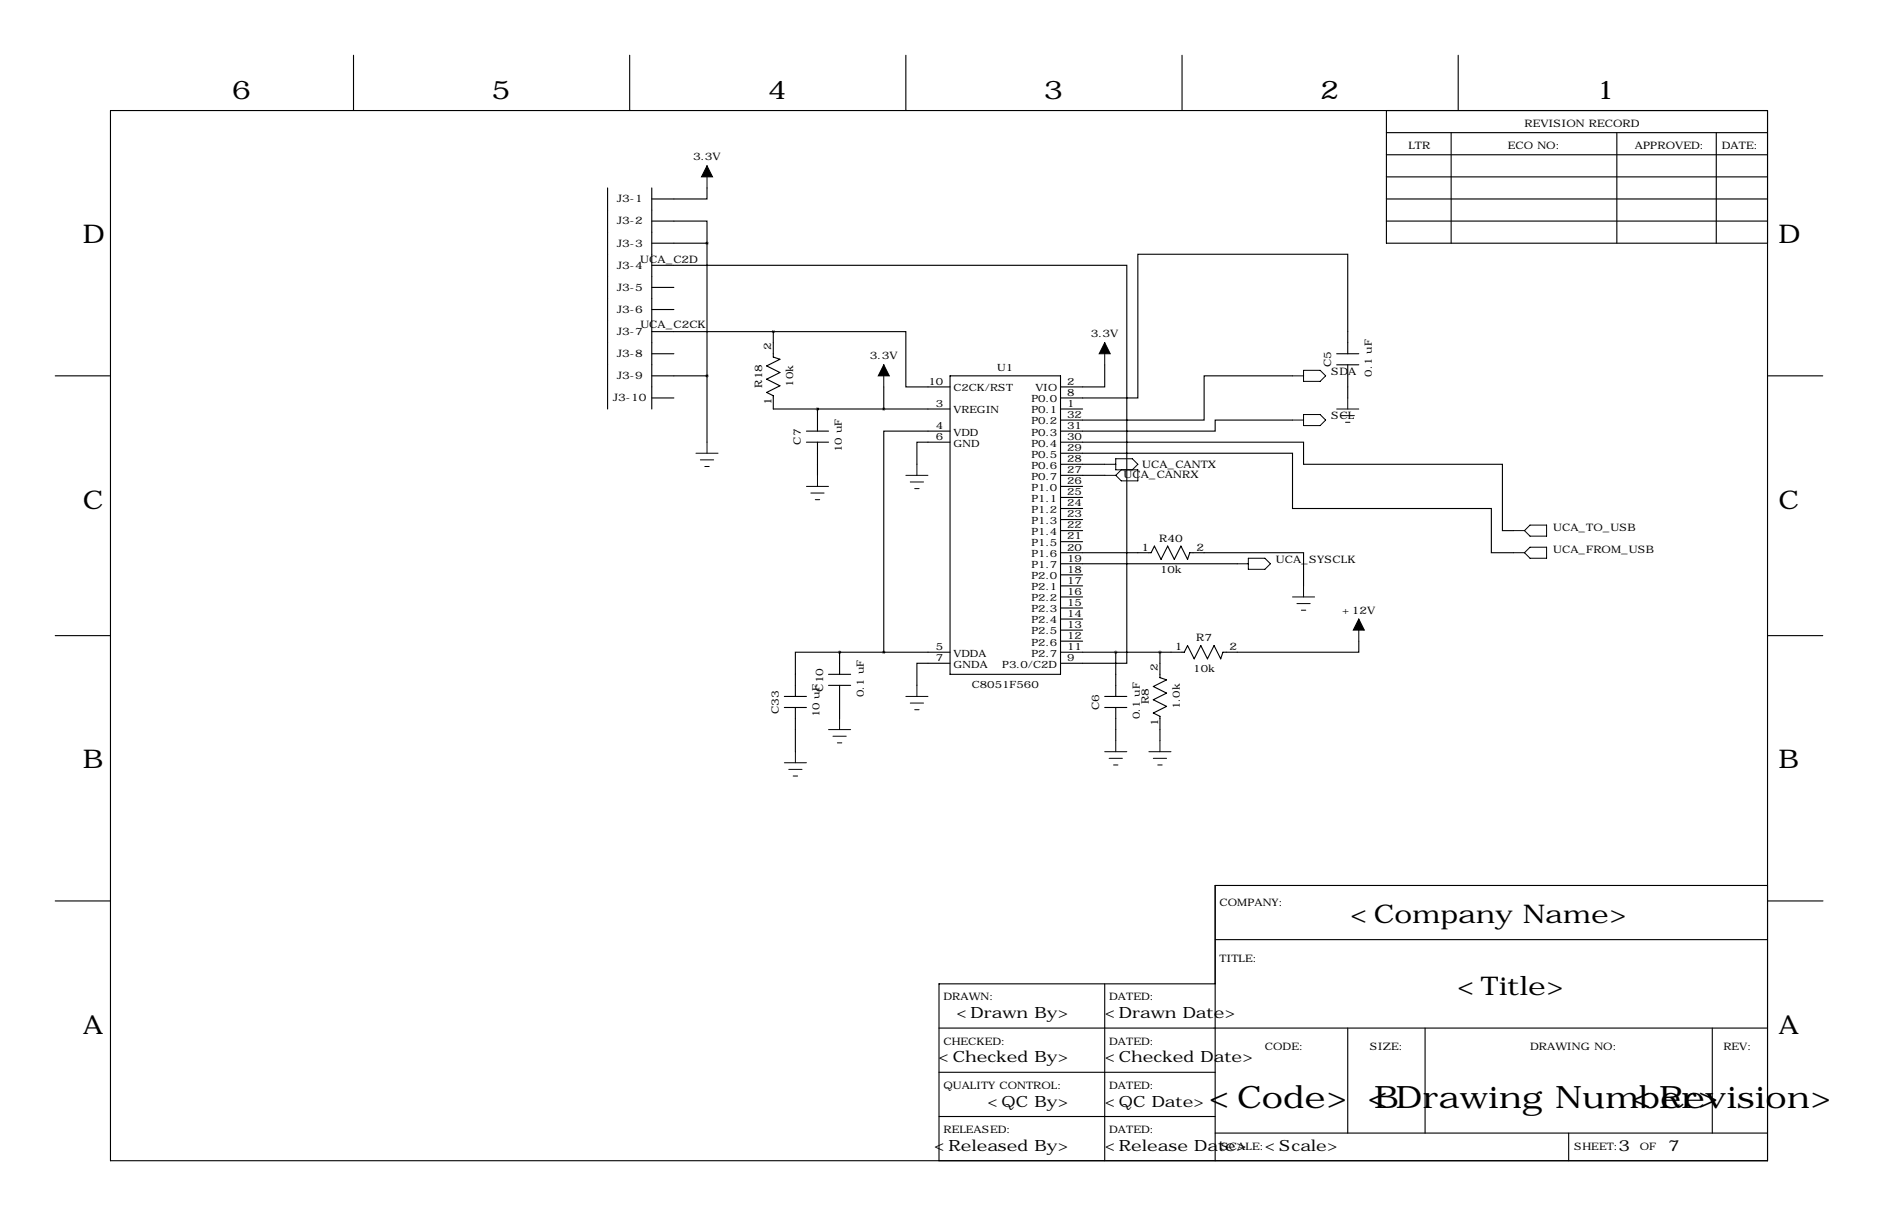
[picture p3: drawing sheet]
<svg xmlns="http://www.w3.org/2000/svg" width="432mm" height="279mm" viewBox="0 0 432 279" stroke-linecap="round" stroke-linejoin="round" font-family="sans-serif">
<g fill="none" stroke="#000" stroke-width=".25">
<path d="M81.3 12.7v12.7M144.8 12.7v12.7M208.3 12.7v12.7M271.8 12.7v12.7M335.3 12.7v12.7M25.4 25.4h381v241.3h-381zM318.8 30.5h87.6M318.8 35.6h87.6M318.8 25.4v30.5h87.6M333.7 30.5v25.4M371.8 30.5v25.4M394.6 30.5v25.4"/>
<path d="M139.7 43.2v50.8M149.9 50.8h12.7v5.1M149.9 55.9h12.7M149.9 43.2v50.8M162.6 43.2v2.5h-12.7M162.6 55.9v45.7M318.8 45.7h87.6M318.8 50.8h87.6M318.8 40.6h87.6M149.9 61h109.2v91.4h-15.3M149.9 66h5M149.9 71.1h5"/>
<path d="M149.9 76.2h27.9M177.8 76.2h30.5v12.7h10.1M177.8 76.2v5.8l1.5 .5-3 1.6 3 1.5-3 1.5 3 1.5-3 1.6 1.5 .7v3.1h40.6M12.7 86.4h12.7M149.9 86.4h12.7M149.9 91.4h5M149.9 81.3h5M185.4 99.1h5.1M188 94h.1M188 94v5.1M203.2 88.9v5.1M218.4 99.1h-15.2v50.8"/>
<path d="M218.4 86.4h25.4v68.5h-25.4zM243.8 94h5.1M254 83.8v5.1h-10.2M297.2 96.5h-17.8v2.6h-35.6M297.2 86.4h-20.3v10.1h-33.1M307.3 83.8h5.1M307.3 81.3h5.1M309.9 81.3v-22.9h-48.3v33h-17.8M309.9 83.8v7.6M406.4 86.4h12.7M185.4 101.6h5.1M188 101.6v7.6"/>
<path d="M218.4 101.6h-7.6v5.1M243.8 101.6h55.9v5.1h45.7v15.2h2.6M243.8 104.1h53.4v12.7h45.7v10.2h5.1M243.8 106.7h10.2M243.8 109.2h10.2M243.8 111.8h5.1M243.8 114.3h5.1M243.8 116.8h5.1M243.8 119.4h5.1M243.8 127h20.9l.7-1.5 1.6 3 1.5-3 1.5 3 1.5-3 1.5 3 .6-1.5h26.1v7.6M243.8 121.9h5.1M243.8 124.5h5.1"/>
<path d="M243.8 129.5h40.7M243.8 132.1h5.1M243.8 134.6h5.1M243.8 137.2h5.1M243.8 139.7h5.1M12.7 146h12.7M190.5 154.9h5.1M190.5 157.5h5.1M193 149.9h.1M193 149.9h-10.1v10.1M193 149.9h25.4M193 149.9v5"/>
<path d="M193 157.5v7.6M218.4 152.4h-7.6v5.1M243.8 142.2h5.1M243.8 144.8h5.1M243.8 147.3h5.1M256.5 149.9v10.1M266.7 149.9v5.8l1.5 .5-3 1.5 3 1.6-3 1.5 3 1.5-3 1.5 1.5 .8v5.6M312.4 147.3v2.6h-31.2l-.5 1.5-1.6-3.1-1.5 3.1-1.5-3.1-1.5 3.1-1.6-3.1-.7 1.6h-28.5M406.4 146h12.7M180.3 162.6h5.1M180.3 160h5.1M182.9 162.6v10.1"/>
<path d="M254 162.6h5.1M254 160h5.1M256.5 162.6v7.6M12.7 207h12.7M279.4 215.9h127M406.4 203.5h-127v63.2M406.5 207h12.7M215.9 236.2h190.5M254 226.1v40.6M279.4 226.1h-63.5v40.6M309.9 236.2v24.1M327.7 236.2v24.1"/>
<path d="M393.7 236.2v24.1M215.9 246.4h63.5M215.9 256.5h63.5M279.4 260.3h127M360.7 260.3v6.4"/>
</g>
<g fill="none" stroke="#000" stroke-width=".23">
<path d="M162.6 38.1v5.1M254 78.7v5.1M203.2 83.8v5.1M297.2 96.5h2.5M297.2 86.4h2.5M299.7 85.1h3.8l1.3 1.3-1.3 1.2h-3.8zM299.7 95.2h3.8l1.3 1.3-1.3 1.3h-3.8zM307.3 94h5.1M308.4 95.5h3M309.4 97h1M309.9 91.4v2.6M160 104.1h5.1"/>
<path d="M161 105.7h3.1M162.1 107.2h1M162.6 101.6v2.5M185.4 111.8h5.1M186.4 113.3h3.1M187.5 114.8h1M188 109.2v2.6M208.3 109.2h5.1M209.3 110.7h3M210.3 112.3h1M210.8 106.7v2.5M254 109.2h2.5"/>
<path d="M254 106.7h2.5M257.8 107.9l-1.3 1.3M260.3 107.9l1.3-1.2-1.3-1.3h-3.8v2.5h5.1v2.6h-3.8l-1.3-1.3M284.5 129.5h2.5M287 128.3h3.8l1.3 1.2-1.3 1.3h-3.8zM297.2 137.2h5.1M298.2 138.7h3M299.7 134.6v2.6M348 127h2.5M348 121.9h2.5M350.5 127l1.3-1.3h3.8v2.6h-3.8zM350.5 121.9l1.3-1.2h3.8v2.5h-3.8z"/>
<path d="M210.8 157.5v2.5M299.2 140.2h1M312.4 142.2v5.1M180.3 175.3h5.1M181.4 176.8h3M182.4 178.3h1M182.9 172.7v2.6M190.5 167.6h5.1M191.5 169.2h3.1M192.5 170.7h1M193 165.1v2.5M208.3 160h5.1"/>
<path d="M209.3 161.5h3M210.3 163.1h1M254 172.7h5.1M255 174.2h3.1M256 175.8h1M256.5 170.2v2.5M264.2 172.7h5M265.2 174.2h3M266.2 175.8h1M266.7 170.2v2.5"/>
</g>
<path d="M162.6 38.1l1.2 2.5h-2.5zM254 78.7l1.3 2.6h-2.6zM203.2 83.8l1.3 2.6h-2.6zM312.4 142.2l1.3 2.6h-2.6z" fill="#000" stroke="#000" stroke-width=".23"/>
<path d="M256.5 149.9a.05 .05 0 0 0 .1 0 .05 .05 0 0 0-.1 0zM162.5 55.9a.05 .05 0 0 0 .1 0 .05 .05 0 0 0-.1 0zM162.5 86.4a.05 .05 0 0 0 .1 0 .05 .05 0 0 0-.1 0zM187.9 94a.05 .05 0 0 0 .1 0 .05 .05 0 0 0-.1 0zM193 149.9a.05 .05 0 0 0 .1 0 .05 .05 0 0 0-.1 0z" fill="#000" stroke="#000" stroke-width=".63"/>
<g font-size="7.1">
<text x="277.9" y="254.6">&lt;Code&gt;</text>
<text x="314.4" y="254.6">&lt;Drawing Number&gt;</text>
<text x="315.9" y="254.6">B</text>
<text x="374.9" y="254.6">&lt;Revision&gt;</text>
</g>
<g font-size="5.9">
<text x="53.3" y="22.9">6</text>
<text x="113" y="22.9">5</text>
<text x="176.5" y="22.9">4</text>
<text x="240" y="22.9">3</text>
<text x="303.5" y="22.9">2</text>
<text x="367" y="22.9">1</text>
<text x="19" y="55.9">D</text>
<text x="408.9" y="55.9">D</text>
<text x="19" y="116.8">C</text>
<text x="408.9" y="116.8">C</text>
<text x="19" y="176.5">B</text>
<text x="408.9" y="176.5">B</text>
<text x="310.5" y="212.1">&lt;Company Name&gt;</text>
<text x="335.1" y="228.7">&lt;Title&gt;</text>
<text x="19" y="237.5">A</text>
<text x="408.9" y="237.5">A</text>
</g>
<g font-size="3.6">
<text x="219.9" y="234">&lt;Drawn By&gt;</text>
<text x="254" y="234">&lt;Drawn Date&gt;</text>
<text x="215.8" y="244.1">&lt;Checked By&gt;</text>
<text x="254" y="244.1">&lt;Checked Date&gt;</text>
<text x="227" y="254.3">&lt;QC By&gt;</text>
<text x="254" y="254.3">&lt;QC Date&gt;</text>
<text x="214.8" y="264.4">&lt;Released By&gt;</text>
<text x="254" y="264.4">&lt;Release Date&gt;</text>
<text x="290.8" y="264.4">&lt;Scale&gt;</text>
<text x="372.1" y="264.4">3</text>
<text x="383.5" y="264.4">7</text>
</g>
<g font-size="2.4">
<text x="350.5" y="29.2">REVISION RECORD</text>
<text x="323.8" y="34.3">LTR</text>
<text x="346.7" y="34.3">ECO NO:</text>
<text x="375.9" y="34.3">APPROVED:</text>
<text x="395.9" y="34.3">DATE:</text>
<text x="159.4" y="36.8">3.3V</text>
<text x="141.8" y="46.5">J3-1</text>
<text x="141.8" y="51.6">J3-2</text>
<text x="141.8" y="56.6">J3-3</text>
<text x="141.8" y="61.7">J3-4</text>
<text x="147.2" y="60.5">UCA_C2D</text>
<text x="141.8" y="66.8">J3-5</text>
<text x="141.8" y="71.9">J3-6</text>
<text x="141.8" y="77">J3-7</text>
<text x="147.2" y="75.4">UCA_C2CK</text>
<text x="250.8" y="77.5">3.3V</text>
<text x="141.8" y="82">J3-8</text>
<text x="177.3" y="80.5" transform="rotate(-90 177.3 80.5)">2</text>
<text x="200" y="82.5">3.3V</text>
<text x="141.8" y="87.1">J3-9</text>
<text x="175.3" y="89.1" transform="rotate(-90 175.3 89.1)">R18</text>
<text x="306.1" y="84.4" transform="rotate(-90 306.1 84.4)">C5</text>
<text x="306.1" y="86.1">SDA</text>
<text x="140.9" y="92.2">J3-10</text>
<text x="177.4" y="93.1" transform="rotate(-90 177.4 93.1)">1</text>
<text x="306.1" y="96.3">SCL</text>
<text x="184.1" y="102.2" transform="rotate(-90 184.1 102.2)">C7</text>
<text x="262.6" y="107.4">UCA_CANTX</text>
<text x="258.3" y="109.7">UCA_CANRX</text>
<text x="266.5" y="124.5">R40</text>
<text x="357.1" y="121.9">UCA_TO_USB</text>
<text x="262.5" y="126.6">1</text>
<text x="275.1" y="126.5">2</text>
<text x="293.4" y="129.3">UCA_SYSCLK</text>
<text x="357.1" y="127">UCA_FROM_USB</text>
<text x="308.6" y="141">+12V</text>
<text x="270.1" y="149.5">1</text>
<text x="275" y="147.3">R7</text>
<text x="282.7" y="149.4">2</text>
<text x="266.2" y="154.2" transform="rotate(-90 266.2 154.2)">2</text>
<text x="189.2" y="158.9" transform="rotate(-90 189.2 158.9)">C10</text>
<text x="264.2" y="161.9" transform="rotate(-90 264.2 161.9)">R8</text>
<text x="179.1" y="164" transform="rotate(-90 179.1 164)">C33</text>
<text x="252.7" y="163.1" transform="rotate(-90 252.7 163.1)">C6</text>
<text x="266.3" y="166.8" transform="rotate(-90 266.3 166.8)">1</text>
<text x="280.4" y="208.3">COMPANY:</text>
<text x="280.4" y="221">TITLE:</text>
<text x="216.9" y="229.9">DRAWN:</text>
<text x="255" y="229.9">DATED:</text>
<text x="216.9" y="240">CHECKED:</text>
<text x="255" y="240">DATED:</text>
<text x="290.8" y="241.3">CODE:</text>
<text x="315" y="241.3">SIZE:</text>
<text x="351.8" y="241.3">DRAWING NO:</text>
<text x="396.2" y="241.3">REV:</text>
<text x="216.9" y="250.2">QUALITY CONTROL:</text>
<text x="255" y="250.2">DATED:</text>
<text x="216.9" y="260.3">RELEASED:</text>
<text x="255" y="260.3">DATED:</text>
<text x="280.7" y="264.2">SCALE:</text>
<text x="361.9" y="264.2">SHEET:</text>
<text x="377" y="264.2">OF</text>
</g>
<g font-size="2.3">
<text x="182.4" y="88.9" transform="rotate(-90 182.4 88.9)">10k</text>
<text x="213.5" y="88.4">10</text>
<text x="219.2" y="89.9">C2CK/RST</text>
<text x="229.3" y="85.3">U1</text>
<text x="238.1" y="89.9">VIO</text>
<text x="245.4" y="88.4">2</text>
<text x="315.5" y="86.6" transform="rotate(-90 315.5 86.6)">0.1 uF</text>
<text x="215.2" y="93.5">3</text>
<text x="219.2" y="95">VREGIN</text>
<text x="237.1" y="92.4">P0.0</text>
<text x="237.1" y="95">P0.1</text>
<text x="245.4" y="90.9">8</text>
<text x="245.4" y="93.5">1</text>
<text x="215.2" y="98.6">4</text>
<text x="215.2" y="101.1">6</text>
<text x="219.2" y="100.1">VDD</text>
<text x="237.1" y="97.5">P0.2</text>
<text x="237.1" y="100.1">P0.3</text>
<text x="245.4" y="96">32</text>
<text x="245.4" y="98.6">31</text>
<text x="245.4" y="101.1">30</text>
<text x="193.5" y="103.9" transform="rotate(-90 193.5 103.9)">10 uF</text>
<text x="219.2" y="102.6">GND</text>
<text x="237.1" y="102.6">P0.4</text>
<text x="237.1" y="105.1">P0.5</text>
<text x="237.1" y="107.7">P0.6</text>
<text x="245.4" y="103.6">29</text>
<text x="245.4" y="106.2">28</text>
<text x="237.1" y="110.2">P0.7</text>
<text x="237.1" y="112.8">P1.0</text>
<text x="245.4" y="108.7">27</text>
<text x="245.4" y="111.3">26</text>
<text x="245.4" y="113.8">25</text>
<text x="237.1" y="115.3">P1.1</text>
<text x="237.1" y="117.8">P1.2</text>
<text x="245.4" y="116.3">24</text>
<text x="245.4" y="118.9">23</text>
<text x="237.1" y="120.4">P1.3</text>
<text x="237.1" y="122.9">P1.4</text>
<text x="237.1" y="125.5">P1.5</text>
<text x="245.4" y="121.4">22</text>
<text x="245.4" y="124">21</text>
<text x="237.1" y="128">P1.6</text>
<text x="237.1" y="130.5">P1.7</text>
<text x="245.4" y="126.5">20</text>
<text x="245.4" y="129">19</text>
<text x="245.4" y="131.6">18</text>
<text x="266.7" y="131.6">10k</text>
<text x="237.1" y="133.1">P2.0</text>
<text x="237.1" y="135.6">P2.1</text>
<text x="245.4" y="134.1">17</text>
<text x="245.4" y="136.7">16</text>
<text x="237.1" y="138.2">P2.2</text>
<text x="237.1" y="140.7">P2.3</text>
<text x="237.1" y="143.2">P2.4</text>
<text x="245.4" y="139.2">15</text>
<text x="245.4" y="141.7">14</text>
<text x="215.2" y="149.4">5</text>
<text x="237.1" y="145.8">P2.5</text>
<text x="237.1" y="148.3">P2.6</text>
<text x="245.4" y="144.3">13</text>
<text x="245.4" y="146.8">12</text>
<text x="245.4" y="149.4">11</text>
<text x="215.2" y="151.9">7</text>
<text x="219.2" y="150.9">VDDA</text>
<text x="219.2" y="153.4">GNDA</text>
<text x="230.4" y="153.4">P3.0/C2D</text>
<text x="237.1" y="150.9">P2.7</text>
<text x="245.4" y="151.9">9</text>
<text x="274.4" y="154.4">10k</text>
<text x="198.6" y="160.2" transform="rotate(-90 198.6 160.2)">0.1 uF</text>
<text x="223.4" y="158">C8051F560</text>
<text x="188.5" y="164.9" transform="rotate(-90 188.5 164.9)">10 uF</text>
<text x="262.1" y="165.3" transform="rotate(-90 262.1 165.3)">0.1 uF</text>
<text x="271.3" y="163" transform="rotate(-90 271.3 163)">1.0k</text>
</g>
</svg>
